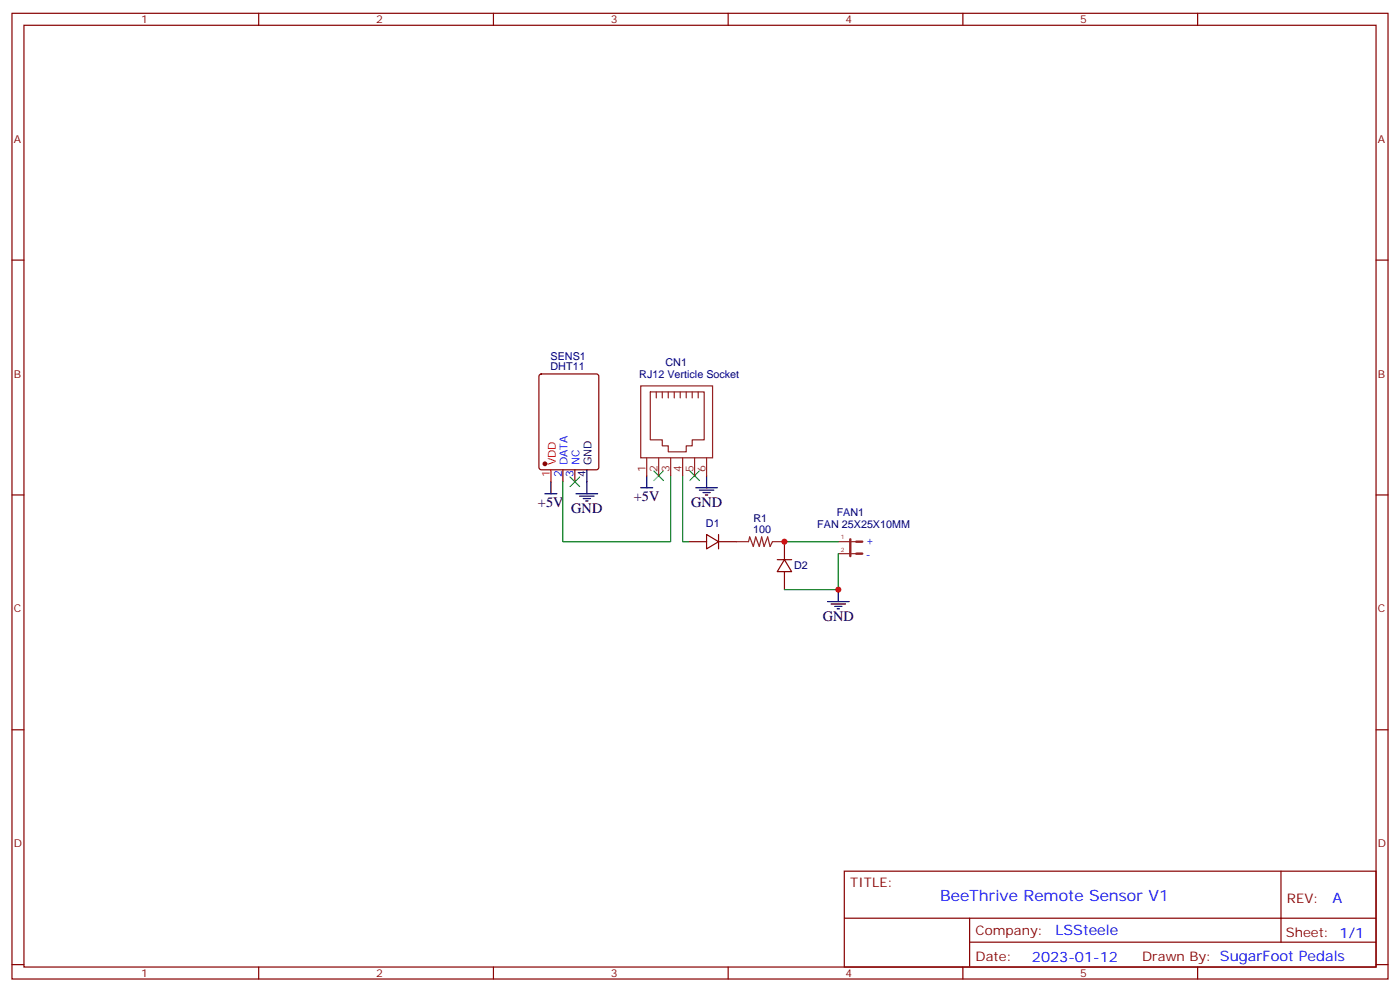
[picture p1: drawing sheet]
<svg xmlns="http://www.w3.org/2000/svg" width="412mm" height="292mm" viewBox="0 0 412 292" stroke-linecap="round" stroke-linejoin="round" font-family="sans-serif">
<g fill="none" stroke="#870000" stroke-width=".35">
<path d="M3.5 3.9h405.4v284.4h-405.4zM7.1 7.4h398.2v277.3h-398.2zM76.2 3.9v3.5M145.3 3.9v3.5M214.5 3.9v3.5M283.6 3.9v3.5M352.8 3.9v3.5M3.5 76.6h3.6M405.3 76.6h3.6M159 110.3l.5-.2h16.2l.6 .4 .1 27.1-.5 .7h-16.4l-.7-.4-.1-27.1zM165.8 138.3v3.6M169.3 138.3v3.6"/>
<path d="M3.5 145.7h3.6M202.8 159.5h5.3M208.1 157.4l3.6 2.1-3.6 2.1zM211.7 157.4v4.2M211.7 159.5h5.3M231.1 159.5v5.3M405.3 145.7h3.6M229 164.8h4.2M231.1 164.8l2.1 3.5h-4.2zM231.1 168.3v5.3M3.5 214.9h3.6M405.3 214.9h3.6"/>
<path d="M248.7 256.5h156.6v28.2h-156.6zM377.3 256.5v20.9M248.7 270.4h156.5M285.6 277.4h119.6M285.6 270.4v14.1M3.5 284h3.6M76.2 284.7v3.6M145.3 284.7v3.6M214.5 284.7v3.6M283.6 284.7v3.6M352.8 284.7v3.6M405.3 284h3.6"/>
</g>
<circle cx="160.5" cy="136.6" r=".53" fill="#870000" stroke="#870000" stroke-width=".35"/>
<path d="M162.3 138.3v3.6" fill="none" stroke="#f00" stroke-width=".35"/>
<g fill="none" stroke="#000" stroke-width=".35">
<path d="M172.9 138.3v7.1M160.5 145.4h3.5M162.3 141.9v3.5M169.7 145.4h6.3M170.7 146.1h4.3M171.8 146.8h2.1M172.5 147.5h.7M188.7 143.6h3.6M190.5 140.1v3.5M205 143.6h6.3M206 144.3h4.3M207.1 145h2.1"/>
<path d="M207.8 145.7h.7M208.1 140.1v3.5M243.8 177.1h6.3M244.8 177.8h4.3M245.9 178.5h2.1M246.6 179.2h.7M246.9 173.6v3.5"/>
</g>
<g fill="none" stroke="#8c2424" stroke-width=".35">
<path d="M188.7 113.6h21.2v21.2h-21.2zM191.6 115.4h15.8v14.1h-3.5v1.8h-1.8v1.7h-5.3v-1.7h-1.7v-1.8h-3.5zM193.3 115.4v1.8M195.1 115.4v1.8M196.8 115.4v1.8M198.6 115.4v1.8M200.4 115.4v1.8M202.1 115.4v1.8M203.9 115.4v1.8M205.7 115.4v1.8M190.5 134.8v5.3M194 134.8v5.3"/>
<path d="M197.6 134.8v5.3M201.1 134.8v5.3M204.6 134.8v5.3M208.1 134.8v5.3M217 159.5h3.5l.3-1.4 1.1 2.8 .7-2.8 1.1 2.8 .7-2.8 .7 2.8 1-2.8 .7 2.8 .7-1.4h3.6M246.9 159.5h5.3M246.9 163h5.3"/>
</g>
<path d="M250.5 158.8v4.9M252.2 159.5h1.8M252.2 163h1.8" fill="none" stroke="#8c2424" stroke-width=".71"/>
<path d="M197.6 140.1v19.4h-31.8v-17.6M201.1 140.1v19.4h1.7M231.1 159.5h15.8M246.9 163v10.6h-15.8" fill="none" stroke="#008700" stroke-width=".35"/>
<path d="M192.6 138.7l2.8 2.8M195.4 138.7l-2.8 2.8M203.2 138.7l2.8 2.8M206 138.7l-2.8 2.8M167.9 140.4l2.8 2.9M170.7 140.4l-2.8 2.9" fill="none" stroke="#3c3" stroke-width=".35"/>
<g fill="#c00">
<circle cx="231.1" cy="159.5" r=".88"/>
<circle cx="246.9" cy="173.6" r=".88"/>
</g>
<text font-size="4.6" fill="#00f" x="276.9" y="265.3">BeeThrive Remote Sensor V1</text>
<g font-size="4.2">
<text x="158.5" y="149.3">+5V</text>
<text x="186.7" y="147.5">+5V</text>
<text x="203.6" y="149.3">GND</text>
<text x="168.3" y="151">GND</text>
<text x="242.4" y="182.8">GND</text>
</g>
<g font-size="4.2" fill="#00f">
<text x="392.5" y="265.8">A</text>
<text x="310.9" y="275.3">LSSteele</text>
<text x="304" y="283.1">2023-01-12</text>
</g>
<g font-size="3.9" fill="#800">
<text x="250.5" y="261.1">TITLE:</text>
<text x="379.1" y="265.8">REV:</text>
<text x="287.4" y="275.3">Company:</text>
<text x="378.7" y="275.9">Sheet: 1/1</text>
<text x="287.4" y="283">Date:</text>
<text x="336.4" y="283.1">Drawn By: SugarFoot Pedals</text>
</g>
<g font-size="3.2" fill="#800">
<text x="41.6" y="6.9">1</text>
<text x="110.8" y="6.9">2</text>
<text x="179.9" y="6.9">3</text>
<text x="249.1" y="6.9">4</text>
<text x="318.2" y="6.9">5</text>
<text x="4.1" y="42">A</text>
<text x="405.9" y="42">A</text>
<text x="4.1" y="111.2">B</text>
<text x="405.9" y="111.2">B</text>
<text x="4.1" y="180.3">C</text>
<text x="405.9" y="180.3">C</text>
<text x="4.1" y="249.4">D</text>
<text x="405.9" y="249.4">D</text>
<text x="41.6" y="287.7">1</text>
<text x="110.8" y="287.7">2</text>
<text x="179.9" y="287.7">3</text>
<text x="249.1" y="287.7">4</text>
<text x="318.2" y="287.7">5</text>
</g>
<g font-size="3.2" fill="#000080">
<text x="162.2" y="106">SENS1</text>
<text x="196" y="107.8">CN1</text>
<text x="162.2" y="109">DHT11</text>
<text x="188.3" y="111.4">RJ12 Verticle Socket</text>
<text x="208" y="155.3">D1</text>
<text x="221.9" y="153.8">R1</text>
<text x="240.7" y="155.3">FAN 25X25X10MM</text>
<text x="246.5" y="151.8">FAN1</text>
<text x="221.9" y="157">100</text>
<text x="233.9" y="167.6">D2</text>
</g>
<g font-size="3.2" fill="#f00">
<text x="163.7" y="137" transform="rotate(-90 163.7 137)">VDD</text>
<text x="161.9" y="140.5" transform="rotate(-90 161.9 140.5)">1</text>
</g>
<g font-size="3.2" fill="#00f">
<text x="167.2" y="137" transform="rotate(-90 167.2 137)">DATA</text>
<text x="170.7" y="137" transform="rotate(-90 170.7 137)">NC</text>
<text x="165.5" y="140.5" transform="rotate(-90 165.5 140.5)">2</text>
<text x="169" y="140.5" transform="rotate(-90 169 140.5)">3</text>
<text x="257.1" y="160.8" transform="rotate(-90 257.1 160.8)">+</text>
<text x="255" y="164.3">-</text>
</g>
<g font-size="3.2">
<text x="174.3" y="137" transform="rotate(-90 174.3 137)">GND</text>
<text x="172.5" y="140.5" transform="rotate(-90 172.5 140.5)">4</text>
</g>
<g font-size="3.2" fill="#8d2323">
<text x="190.1" y="138.9" transform="rotate(-90 190.1 138.9)">1</text>
<text x="193.7" y="138.9" transform="rotate(-90 193.7 138.9)">2</text>
<text x="197.2" y="138.9" transform="rotate(-90 197.2 138.9)">3</text>
<text x="200.7" y="138.9" transform="rotate(-90 200.7 138.9)">4</text>
<text x="204.3" y="138.9" transform="rotate(-90 204.3 138.9)">5</text>
<text x="207.8" y="138.9" transform="rotate(-90 207.8 138.9)">6</text>
</g>
<g font-size="1.8" fill="#8d2323">
<text x="247.6" y="158.8">1</text>
<text x="247.6" y="162.7">2</text>
</g>
</svg>
